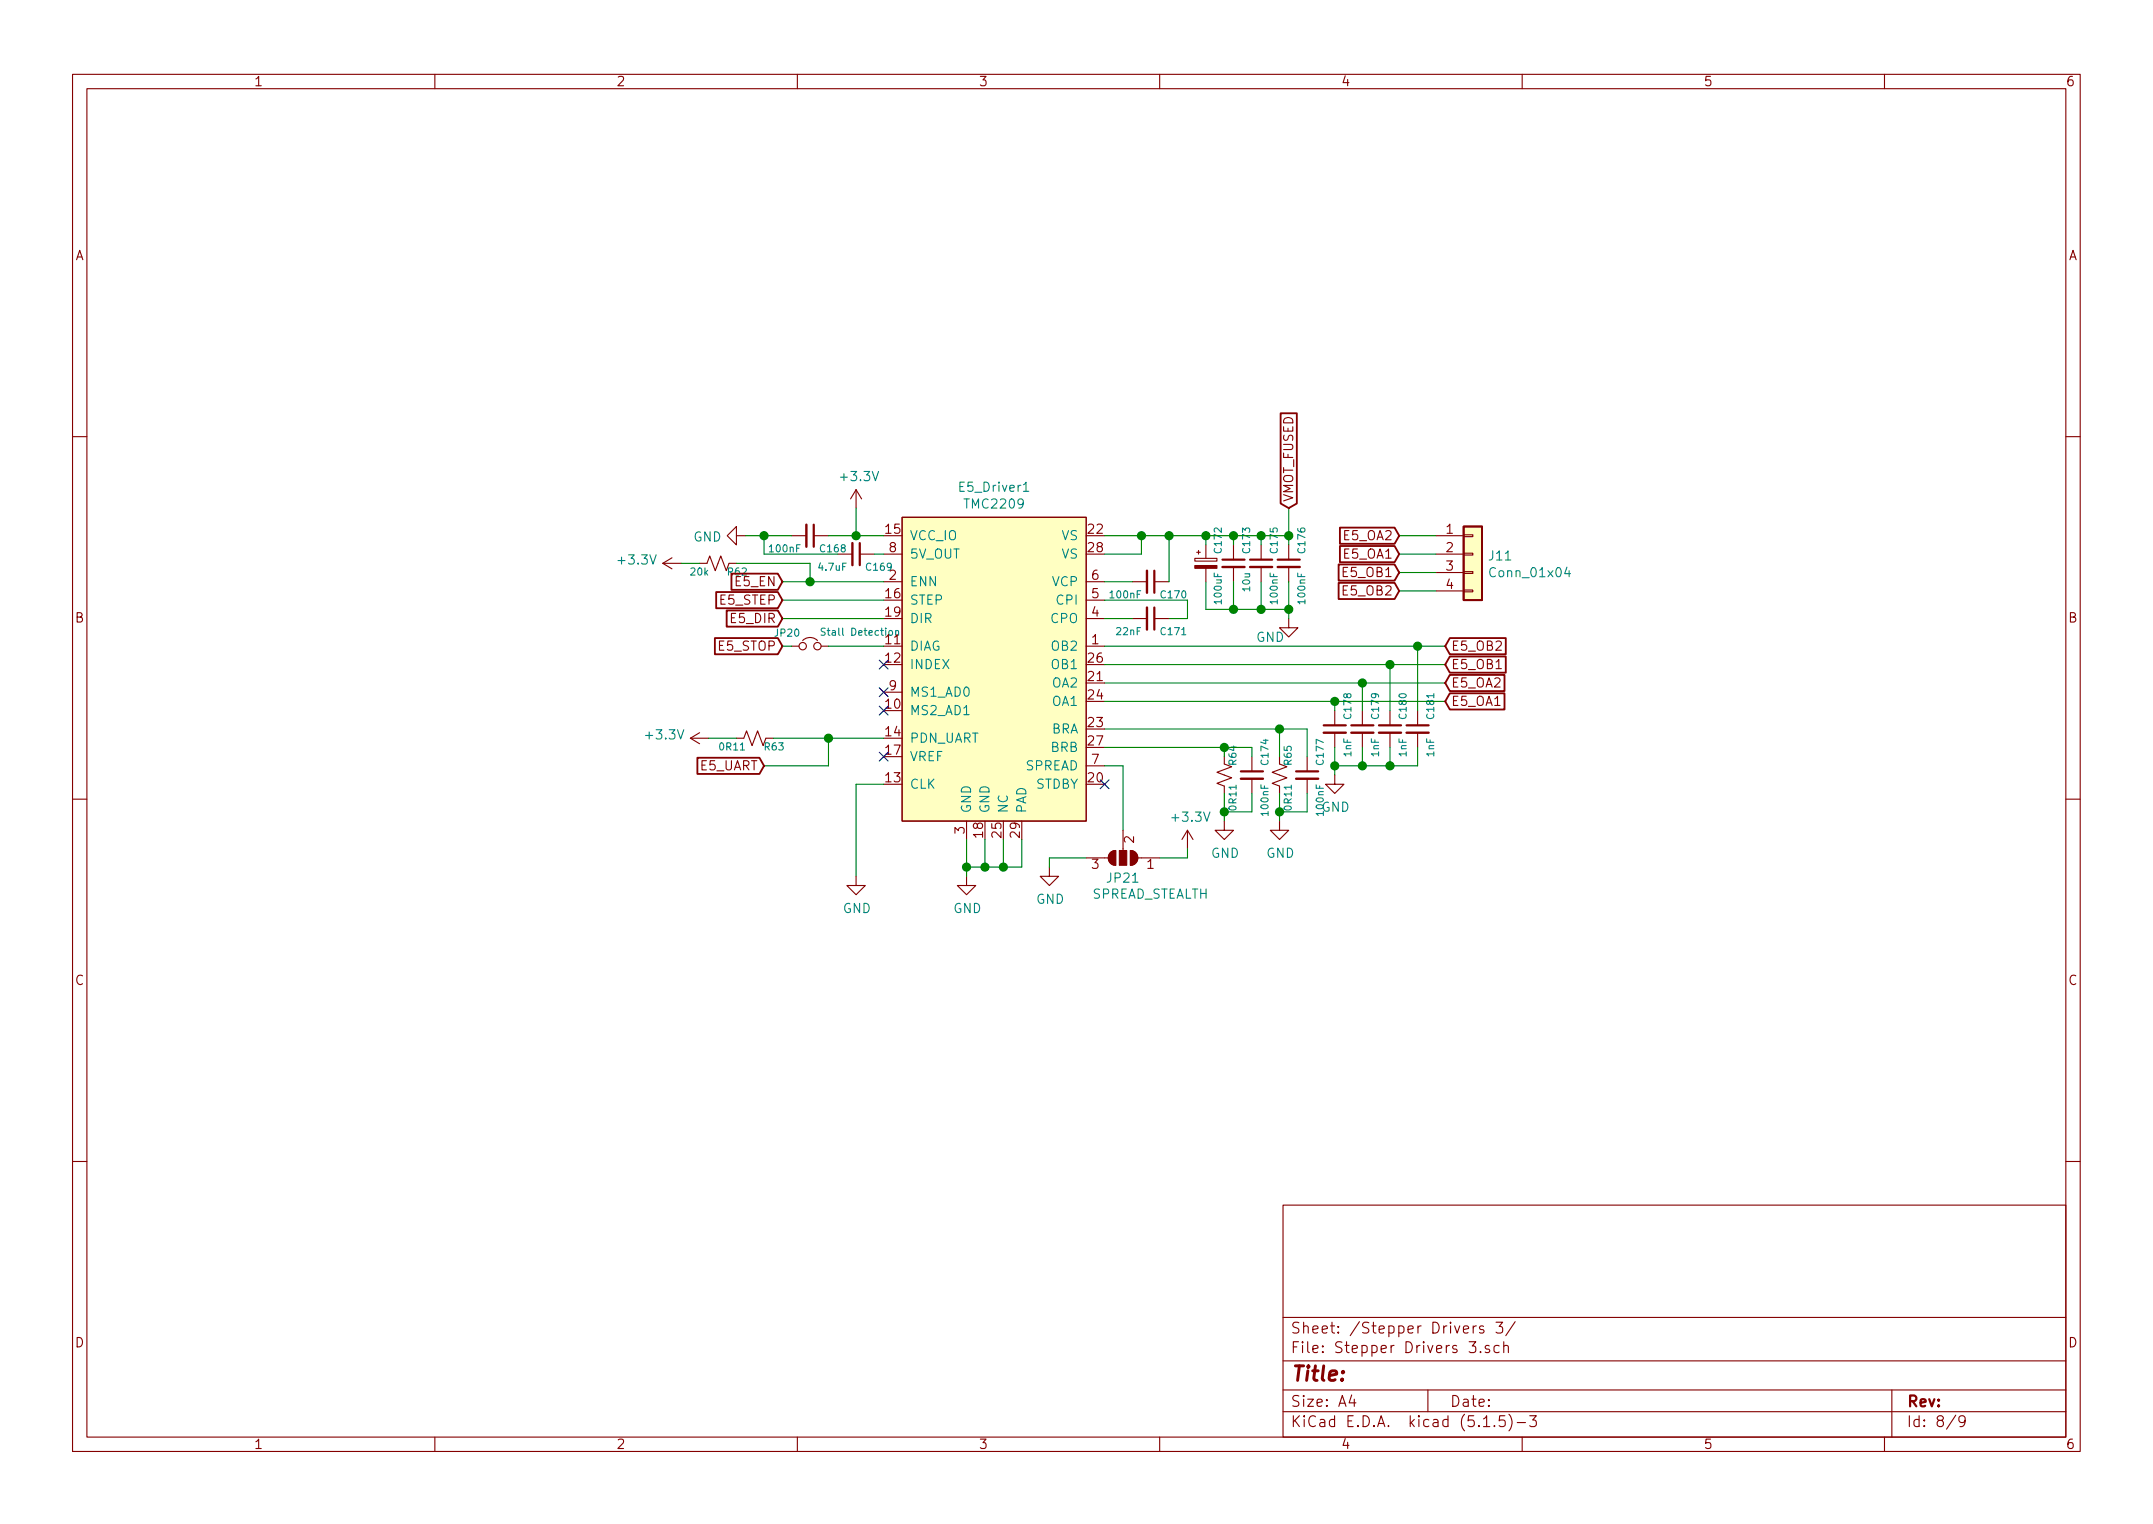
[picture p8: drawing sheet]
EESchema Schematic File Version 4
EELAYER 30 0
EELAYER END
$Descr A4 11693 8268
encoding utf-8
Sheet 9 9
Title ""
Date ""
Rev ""
Comp ""
Comment1 ""
Comment2 ""
Comment3 ""
Comment4 ""
$EndDescr
$Comp
L Device:CP_Small C?
U 1 1
P 6550 3050
AR Path="/5F93253C/5FFDE332" Ref="C?"  Part="1" 
AR Path="/5FB57DE9/5FFDE332" Ref="C?"  Part="1" 
AR Path="/5FB57E25/5FFDE332" Ref="C172"  Part="1" 
F 0 "C172" V 6638 3096 39  0000 L BNN
F 1 "100uF" V 6638 3005 39  0000 R BNN
F 2 "Capacitor_SMD:CP_Elec_6.3x7.7" H 6550 3050 50  0001 C CNN
F 3 "~" H 6550 3050 50  0001 C CNN
	1    6550 3050
	1    0    0    -1  
$EndComp
$Comp
L Device:C_Small C?
U 1 1
P 6700 3050
AR Path="/5F93253C/5FFDE338" Ref="C?"  Part="1" 
AR Path="/5FB57DE9/5FFDE338" Ref="C?"  Part="1" 
AR Path="/5FB57E25/5FFDE338" Ref="C173"  Part="1" 
F 0 "C173" V 6792 3096 39  0000 L BNN
F 1 "10u" V 6792 3005 39  0000 R BNN
F 2 "Capacitor_SMD:C_0805_2012Metric_Pad1.15x1.40mm_HandSolder" H 6700 3050 50  0001 C CNN
F 3 "~" H 6700 3050 50  0001 C CNN
	1    6700 3050
	1    0    0    -1  
$EndComp
$Comp
L Device:C_Small C?
U 1 1
P 7000 3050
AR Path="/5F93253C/5FFDE33E" Ref="C?"  Part="1" 
AR Path="/5FB57DE9/5FFDE33E" Ref="C?"  Part="1" 
AR Path="/5FB57E25/5FFDE33E" Ref="C176"  Part="1" 
F 0 "C176" V 7092 3096 39  0000 L BNN
F 1 "100nF" V 7092 3005 39  0000 R BNN
F 2 "Capacitor_SMD:C_0603_1608Metric_Pad1.05x0.95mm_HandSolder" H 7000 3050 50  0001 C CNN
F 3 "~" H 7000 3050 50  0001 C CNN
	1    7000 3050
	1    0    0    -1  
$EndComp
$Comp
L Device:C_Small C?
U 1 1
P 6850 3050
AR Path="/5F93253C/5FFDE344" Ref="C?"  Part="1" 
AR Path="/5FB57DE9/5FFDE344" Ref="C?"  Part="1" 
AR Path="/5FB57E25/5FFDE344" Ref="C175"  Part="1" 
F 0 "C175" V 6942 3096 39  0000 L BNN
F 1 "100nF" V 6942 3005 39  0000 R BNN
F 2 "Capacitor_SMD:C_0603_1608Metric_Pad1.05x0.95mm_HandSolder" H 6850 3050 50  0001 C CNN
F 3 "~" H 6850 3050 50  0001 C CNN
	1    6850 3050
	1    0    0    -1  
$EndComp
Wire Wire Line
	7000 3150 7000 3300
Wire Wire Line
	7000 3300 6850 3300
Wire Wire Line
	6550 3300 6550 3150
Wire Wire Line
	6700 3150 6700 3300
Connection ~ 6700 3300
Wire Wire Line
	6700 3300 6550 3300
Wire Wire Line
	6850 3150 6850 3300
Connection ~ 6850 3300
Wire Wire Line
	6850 3300 6700 3300
Wire Wire Line
	7000 2950 7000 2900
Wire Wire Line
	7000 2900 6850 2900
Wire Wire Line
	6550 2900 6550 2950
Wire Wire Line
	6700 2950 6700 2900
Connection ~ 6700 2900
Wire Wire Line
	6700 2900 6550 2900
Wire Wire Line
	6850 2950 6850 2900
Connection ~ 6850 2900
Wire Wire Line
	6850 2900 6700 2900
Wire Wire Line
	6000 2900 6200 2900
Connection ~ 6550 2900
Wire Wire Line
	6000 3000 6200 3000
Wire Wire Line
	6200 3000 6200 2900
Connection ~ 6200 2900
Wire Wire Line
	6200 2900 6350 2900
Text GLabel 7000 2750 1    50   Input ~ 0
VMOT_FUSED
Wire Wire Line
	7000 2900 7000 2750
Connection ~ 7000 2900
$Comp
L power:GND #PWR?
U 1 1
P 7000 3350
AR Path="/5F93253C/5FFDE365" Ref="#PWR?"  Part="1" 
AR Path="/5FB57DE9/5FFDE365" Ref="#PWR?"  Part="1" 
AR Path="/5FB57E25/5FFDE365" Ref="#PWR0153"  Part="1" 
F 0 "#PWR0153" H 7000 3100 50  0001 C CNN
F 1 "GND" H 6900 3250 50  0000 C CNN
F 2 "" H 7000 3350 50  0001 C CNN
F 3 "" H 7000 3350 50  0001 C CNN
	1    7000 3350
	1    0    0    -1  
$EndComp
Wire Wire Line
	7000 3350 7000 3300
Connection ~ 7000 3300
$Comp
L Device:C_Small C?
U 1 1
P 6250 3150
AR Path="/5F93253C/5FFDE36D" Ref="C?"  Part="1" 
AR Path="/5FB57DE9/5FFDE36D" Ref="C?"  Part="1" 
AR Path="/5FB57E25/5FFDE36D" Ref="C170"  Part="1" 
F 0 "C170" V 6342 3196 39  0000 L BNN
F 1 "100nF" V 6342 3105 39  0000 R BNN
F 2 "Capacitor_SMD:C_0603_1608Metric_Pad1.05x0.95mm_HandSolder" H 6250 3150 50  0001 C CNN
F 3 "~" H 6250 3150 50  0001 C CNN
	1    6250 3150
	0    1    1    0   
$EndComp
Wire Wire Line
	6150 3150 6000 3150
Wire Wire Line
	6350 3150 6350 2900
Connection ~ 6350 2900
Wire Wire Line
	6350 2900 6550 2900
$Comp
L Device:C_Small C?
U 1 1
P 6250 3350
AR Path="/5F93253C/5FFDE377" Ref="C?"  Part="1" 
AR Path="/5FB57DE9/5FFDE377" Ref="C?"  Part="1" 
AR Path="/5FB57E25/5FFDE377" Ref="C171"  Part="1" 
F 0 "C171" V 6342 3396 39  0000 L BNN
F 1 "22nF" V 6342 3305 39  0000 R BNN
F 2 "Capacitor_SMD:C_0603_1608Metric_Pad1.05x0.95mm_HandSolder" H 6250 3350 50  0001 C CNN
F 3 "~" H 6250 3350 50  0001 C CNN
	1    6250 3350
	0    1    1    0   
$EndComp
Wire Wire Line
	6000 3250 6450 3250
Wire Wire Line
	6450 3250 6450 3350
Wire Wire Line
	6450 3350 6350 3350
Wire Wire Line
	6150 3350 6000 3350
$Comp
L Device:C_Small C?
U 1 1
P 4400 2900
AR Path="/5F93253C/5FFDE381" Ref="C?"  Part="1" 
AR Path="/5FB57DE9/5FFDE381" Ref="C?"  Part="1" 
AR Path="/5FB57E25/5FFDE381" Ref="C168"  Part="1" 
F 0 "C168" V 4492 2946 39  0000 L BNN
F 1 "100nF" V 4492 2855 39  0000 R BNN
F 2 "Capacitor_SMD:C_0603_1608Metric_Pad1.05x0.95mm_HandSolder" H 4400 2900 50  0001 C CNN
F 3 "~" H 4400 2900 50  0001 C CNN
	1    4400 2900
	0    1    1    0   
$EndComp
$Comp
L power:+3.3V #PWR?
U 1 1
P 4650 2750
AR Path="/5F93253C/5FFDE387" Ref="#PWR?"  Part="1" 
AR Path="/5FB57DE9/5FFDE387" Ref="#PWR?"  Part="1" 
AR Path="/5FB57E25/5FFDE387" Ref="#PWR0146"  Part="1" 
F 0 "#PWR0146" H 4650 2600 50  0001 C CNN
F 1 "+3.3V" H 4665 2923 50  0000 C CNN
F 2 "" H 4650 2750 50  0001 C CNN
F 3 "" H 4650 2750 50  0001 C CNN
	1    4650 2750
	1    0    0    -1  
$EndComp
Wire Wire Line
	4500 2900 4650 2900
Wire Wire Line
	4650 2750 4650 2900
Connection ~ 4650 2900
Wire Wire Line
	4650 2900 4800 2900
$Comp
L power:GND #PWR?
U 1 1
P 4050 2900
AR Path="/5F93253C/5FFDE391" Ref="#PWR?"  Part="1" 
AR Path="/5FB57DE9/5FFDE391" Ref="#PWR?"  Part="1" 
AR Path="/5FB57E25/5FFDE391" Ref="#PWR0145"  Part="1" 
F 0 "#PWR0145" H 4050 2650 50  0001 C CNN
F 1 "GND" V 4055 2772 50  0000 R CNN
F 2 "" H 4050 2900 50  0001 C CNN
F 3 "" H 4050 2900 50  0001 C CNN
	1    4050 2900
	0    1    1    0   
$EndComp
Wire Wire Line
	4300 2900 4150 2900
$Comp
L Device:C_Small C?
U 1 1
P 4650 3000
AR Path="/5F93253C/5FFDE398" Ref="C?"  Part="1" 
AR Path="/5FB57DE9/5FFDE398" Ref="C?"  Part="1" 
AR Path="/5FB57E25/5FFDE398" Ref="C169"  Part="1" 
F 0 "C169" V 4742 3046 39  0000 L BNN
F 1 "4.7uF" V 4742 2955 39  0000 R BNN
F 2 "Capacitor_SMD:C_0805_2012Metric_Pad1.15x1.40mm_HandSolder" H 4650 3000 50  0001 C CNN
F 3 "~" H 4650 3000 50  0001 C CNN
	1    4650 3000
	0    1    1    0   
$EndComp
Wire Wire Line
	4750 3000 4800 3000
Wire Wire Line
	4550 3000 4150 3000
Wire Wire Line
	4150 3000 4150 2900
Wire Wire Line
	4050 2900 4150 2900
Connection ~ 4150 2900
$Comp
L Device:R_Small_US R?
U 1 1
P 6650 4200
AR Path="/5F93253C/5FFDE3A3" Ref="R?"  Part="1" 
AR Path="/5FB57DE9/5FFDE3A3" Ref="R?"  Part="1" 
AR Path="/5FB57E25/5FFDE3A3" Ref="R64"  Part="1" 
F 0 "R64" V 6718 4246 39  0000 L BNN
F 1 "0R11" V 6718 4155 39  0000 R BNN
F 2 "" H 6650 4200 50  0001 C CNN
F 3 "~" H 6650 4200 50  0001 C CNN
	1    6650 4200
	1    0    0    -1  
$EndComp
$Comp
L Device:R_Small_US R?
U 1 1
P 6950 4200
AR Path="/5F93253C/5FFDE3A9" Ref="R?"  Part="1" 
AR Path="/5FB57DE9/5FFDE3A9" Ref="R?"  Part="1" 
AR Path="/5FB57E25/5FFDE3A9" Ref="R65"  Part="1" 
F 0 "R65" V 7018 4246 39  0000 L BNN
F 1 "0R11" V 7018 4155 39  0000 R BNN
F 2 "" H 6950 4200 50  0001 C CNN
F 3 "~" H 6950 4200 50  0001 C CNN
	1    6950 4200
	1    0    0    -1  
$EndComp
$Comp
L power:GND #PWR?
U 1 1
P 6650 4450
AR Path="/5F93253C/5FFDE3AF" Ref="#PWR?"  Part="1" 
AR Path="/5FB57DE9/5FFDE3AF" Ref="#PWR?"  Part="1" 
AR Path="/5FB57E25/5FFDE3AF" Ref="#PWR0151"  Part="1" 
F 0 "#PWR0151" H 6650 4200 50  0001 C CNN
F 1 "GND" H 6655 4277 50  0000 C CNN
F 2 "" H 6650 4450 50  0001 C CNN
F 3 "" H 6650 4450 50  0001 C CNN
	1    6650 4450
	1    0    0    -1  
$EndComp
$Comp
L power:GND #PWR?
U 1 1
P 6950 4450
AR Path="/5F93253C/5FFDE3B5" Ref="#PWR?"  Part="1" 
AR Path="/5FB57DE9/5FFDE3B5" Ref="#PWR?"  Part="1" 
AR Path="/5FB57E25/5FFDE3B5" Ref="#PWR0152"  Part="1" 
F 0 "#PWR0152" H 6950 4200 50  0001 C CNN
F 1 "GND" H 6955 4277 50  0000 C CNN
F 2 "" H 6950 4450 50  0001 C CNN
F 3 "" H 6950 4450 50  0001 C CNN
	1    6950 4450
	1    0    0    -1  
$EndComp
Wire Wire Line
	6650 4050 6650 4100
Wire Wire Line
	6950 4400 6950 4300
Wire Wire Line
	6950 4100 6950 3950
$Comp
L Device:C_Small C?
U 1 1
P 7100 4200
AR Path="/5F93253C/5FFDE3BE" Ref="C?"  Part="1" 
AR Path="/5FB57DE9/5FFDE3BE" Ref="C?"  Part="1" 
AR Path="/5FB57E25/5FFDE3BE" Ref="C177"  Part="1" 
F 0 "C177" V 7192 4246 39  0000 L BNN
F 1 "100nF" V 7192 4155 39  0000 R BNN
F 2 "Capacitor_SMD:C_0603_1608Metric_Pad1.05x0.95mm_HandSolder" H 7100 4200 50  0001 C CNN
F 3 "~" H 7100 4200 50  0001 C CNN
	1    7100 4200
	1    0    0    -1  
$EndComp
$Comp
L Device:C_Small C?
U 1 1
P 6800 4200
AR Path="/5F93253C/5FFDE3C4" Ref="C?"  Part="1" 
AR Path="/5FB57DE9/5FFDE3C4" Ref="C?"  Part="1" 
AR Path="/5FB57E25/5FFDE3C4" Ref="C174"  Part="1" 
F 0 "C174" V 6892 4246 39  0000 L BNN
F 1 "100nF" V 6892 4155 39  0000 R BNN
F 2 "Capacitor_SMD:C_0603_1608Metric_Pad1.05x0.95mm_HandSolder" H 6800 4200 50  0001 C CNN
F 3 "~" H 6800 4200 50  0001 C CNN
	1    6800 4200
	1    0    0    -1  
$EndComp
Wire Wire Line
	6000 3950 6950 3950
Wire Wire Line
	7100 4100 7100 3950
Wire Wire Line
	7100 3950 6950 3950
Connection ~ 6950 3950
Wire Wire Line
	7100 4300 7100 4400
Wire Wire Line
	7100 4400 6950 4400
Wire Wire Line
	6650 4300 6650 4400
Wire Wire Line
	6650 4400 6800 4400
Wire Wire Line
	6800 4400 6800 4300
Connection ~ 6650 4400
Wire Wire Line
	6650 4400 6650 4450
Wire Wire Line
	6800 4100 6800 4050
Wire Wire Line
	6800 4050 6650 4050
Connection ~ 6650 4050
Wire Wire Line
	6950 4450 6950 4400
Connection ~ 6950 4400
Wire Wire Line
	5550 4550 5550 4700
Wire Wire Line
	5550 4700 5450 4700
Wire Wire Line
	5250 4700 5250 4550
Wire Wire Line
	5350 4550 5350 4700
Connection ~ 5350 4700
Wire Wire Line
	5350 4700 5250 4700
Wire Wire Line
	5450 4550 5450 4700
Connection ~ 5450 4700
Wire Wire Line
	5450 4700 5350 4700
$Comp
L power:GND #PWR?
U 1 1
P 5250 4750
AR Path="/5F93253C/5FFDE3E3" Ref="#PWR?"  Part="1" 
AR Path="/5FB57DE9/5FFDE3E3" Ref="#PWR?"  Part="1" 
AR Path="/5FB57E25/5FFDE3E3" Ref="#PWR0148"  Part="1" 
F 0 "#PWR0148" H 5250 4500 50  0001 C CNN
F 1 "GND" H 5255 4577 50  0000 C CNN
F 2 "" H 5250 4750 50  0001 C CNN
F 3 "" H 5250 4750 50  0001 C CNN
	1    5250 4750
	1    0    0    -1  
$EndComp
Wire Wire Line
	5250 4750 5250 4700
Connection ~ 5250 4700
$Comp
L power:GND #PWR?
U 1 1
P 4650 4750
AR Path="/5F93253C/5FFDE3EB" Ref="#PWR?"  Part="1" 
AR Path="/5FB57DE9/5FFDE3EB" Ref="#PWR?"  Part="1" 
AR Path="/5FB57E25/5FFDE3EB" Ref="#PWR0147"  Part="1" 
F 0 "#PWR0147" H 4650 4500 50  0001 C CNN
F 1 "GND" H 4655 4577 50  0000 C CNN
F 2 "" H 4650 4750 50  0001 C CNN
F 3 "" H 4650 4750 50  0001 C CNN
	1    4650 4750
	1    0    0    -1  
$EndComp
Wire Wire Line
	4650 4750 4650 4250
Wire Wire Line
	4650 4250 4800 4250
$Comp
L Device:R_Small_US R?
U 1 1
P 4100 4000
AR Path="/5F93253C/5FFDE3F3" Ref="R?"  Part="1" 
AR Path="/5FB57DE9/5FFDE3F3" Ref="R?"  Part="1" 
AR Path="/5FB57E25/5FFDE3F3" Ref="R63"  Part="1" 
F 0 "R63" V 4168 4046 39  0000 L BNN
F 1 "0R11" V 4168 3955 39  0000 R BNN
F 2 "" H 4100 4000 50  0001 C CNN
F 3 "~" H 4100 4000 50  0001 C CNN
	1    4100 4000
	0    1    1    0   
$EndComp
$Comp
L power:+3.3V #PWR?
U 1 1
P 3850 4000
AR Path="/5F93253C/5FFDE3F9" Ref="#PWR?"  Part="1" 
AR Path="/5FB57DE9/5FFDE3F9" Ref="#PWR?"  Part="1" 
AR Path="/5FB57E25/5FFDE3F9" Ref="#PWR0144"  Part="1" 
F 0 "#PWR0144" H 3850 3850 50  0001 C CNN
F 1 "+3.3V" V 3865 4128 50  0000 L CNN
F 2 "" H 3850 4000 50  0001 C CNN
F 3 "" H 3850 4000 50  0001 C CNN
	1    3850 4000
	0    -1   -1   0   
$EndComp
Wire Wire Line
	4200 4000 4500 4000
Wire Wire Line
	4000 4000 3850 4000
Wire Wire Line
	4150 4150 4500 4150
Wire Wire Line
	4500 4150 4500 4000
Connection ~ 4500 4000
Wire Wire Line
	4500 4000 4800 4000
Wire Wire Line
	4800 3350 4250 3350
Wire Wire Line
	4800 3250 4250 3250
$Comp
L power:+3.3V #PWR?
U 1 1
P 3700 3050
AR Path="/5F93253C/5FFDE407" Ref="#PWR?"  Part="1" 
AR Path="/5FB57DE9/5FFDE407" Ref="#PWR?"  Part="1" 
AR Path="/5FB57E25/5FFDE407" Ref="#PWR0143"  Part="1" 
F 0 "#PWR0143" H 3700 2900 50  0001 C CNN
F 1 "+3.3V" V 3715 3178 50  0000 L CNN
F 2 "" H 3700 3050 50  0001 C CNN
F 3 "" H 3700 3050 50  0001 C CNN
	1    3700 3050
	0    -1   -1   0   
$EndComp
$Comp
L Device:R_Small_US R?
U 1 1
P 3900 3050
AR Path="/5F93253C/5FFDE40D" Ref="R?"  Part="1" 
AR Path="/5FB57DE9/5FFDE40D" Ref="R?"  Part="1" 
AR Path="/5FB57E25/5FFDE40D" Ref="R62"  Part="1" 
F 0 "R62" V 3968 3096 39  0000 L BNN
F 1 "20k" V 3968 3005 39  0000 R BNN
F 2 "" H 3900 3050 50  0001 C CNN
F 3 "~" H 3900 3050 50  0001 C CNN
	1    3900 3050
	0    1    1    0   
$EndComp
Wire Wire Line
	4800 3150 4400 3150
Wire Wire Line
	3700 3050 3800 3050
Wire Wire Line
	4000 3050 4400 3050
Wire Wire Line
	4400 3050 4400 3150
Wire Wire Line
	4400 3150 4250 3150
Connection ~ 4400 3150
$Comp
L Device:Jumper_NC_Small JP?
U 1 1
P 4400 3500
AR Path="/5F93253C/5FFDE419" Ref="JP?"  Part="1" 
AR Path="/5FB57DE9/5FFDE419" Ref="JP?"  Part="1" 
AR Path="/5FB57E25/5FFDE419" Ref="JP20"  Part="1" 
F 0 "JP20" H 4350 3550 39  0000 R BNN
F 1 "Stall Detection" H 4450 3600 39  0000 L TNN
F 2 "Connector_PinHeader_2.54mm:PinHeader_1x02_P2.54mm_Vertical" H 4400 3500 50  0001 C CNN
F 3 "~" H 4400 3500 50  0001 C CNN
	1    4400 3500
	1    0    0    -1  
$EndComp
Wire Wire Line
	4250 3500 4300 3500
$Comp
L Device:C_Small C?
U 1 1
P 7250 3950
AR Path="/5F93253C/5FFDE425" Ref="C?"  Part="1" 
AR Path="/5FB57DE9/5FFDE425" Ref="C?"  Part="1" 
AR Path="/5FB57E25/5FFDE425" Ref="C178"  Part="1" 
F 0 "C178" V 7342 3996 39  0000 L BNN
F 1 "1nF" V 7342 3905 39  0000 R BNN
F 2 "Capacitor_SMD:C_0603_1608Metric_Pad1.05x0.95mm_HandSolder" H 7250 3950 50  0001 C CNN
F 3 "~" H 7250 3950 50  0001 C CNN
	1    7250 3950
	1    0    0    -1  
$EndComp
$Comp
L Device:C_Small C?
U 1 1
P 7400 3950
AR Path="/5F93253C/5FFDE42B" Ref="C?"  Part="1" 
AR Path="/5FB57DE9/5FFDE42B" Ref="C?"  Part="1" 
AR Path="/5FB57E25/5FFDE42B" Ref="C179"  Part="1" 
F 0 "C179" V 7492 3996 39  0000 L BNN
F 1 "1nF" V 7492 3905 39  0000 R BNN
F 2 "Capacitor_SMD:C_0603_1608Metric_Pad1.05x0.95mm_HandSolder" H 7400 3950 50  0001 C CNN
F 3 "~" H 7400 3950 50  0001 C CNN
	1    7400 3950
	1    0    0    -1  
$EndComp
$Comp
L Device:C_Small C?
U 1 1
P 7550 3950
AR Path="/5F93253C/5FFDE431" Ref="C?"  Part="1" 
AR Path="/5FB57DE9/5FFDE431" Ref="C?"  Part="1" 
AR Path="/5FB57E25/5FFDE431" Ref="C180"  Part="1" 
F 0 "C180" V 7642 3996 39  0000 L BNN
F 1 "1nF" V 7642 3905 39  0000 R BNN
F 2 "Capacitor_SMD:C_0603_1608Metric_Pad1.05x0.95mm_HandSolder" H 7550 3950 50  0001 C CNN
F 3 "~" H 7550 3950 50  0001 C CNN
	1    7550 3950
	1    0    0    -1  
$EndComp
$Comp
L Device:C_Small C?
U 1 1
P 7700 3950
AR Path="/5F93253C/5FFDE437" Ref="C?"  Part="1" 
AR Path="/5FB57DE9/5FFDE437" Ref="C?"  Part="1" 
AR Path="/5FB57E25/5FFDE437" Ref="C181"  Part="1" 
F 0 "C181" V 7792 3996 39  0000 L BNN
F 1 "1nF" V 7792 3905 39  0000 R BNN
F 2 "Capacitor_SMD:C_0603_1608Metric_Pad1.05x0.95mm_HandSolder" H 7700 3950 50  0001 C CNN
F 3 "~" H 7700 3950 50  0001 C CNN
	1    7700 3950
	1    0    0    -1  
$EndComp
Wire Wire Line
	6000 3500 7700 3500
Wire Wire Line
	6000 3600 7550 3600
Wire Wire Line
	6000 3700 7400 3700
Wire Wire Line
	6000 3800 7250 3800
Wire Wire Line
	7250 3850 7250 3800
Connection ~ 7250 3800
Wire Wire Line
	7250 3800 7850 3800
Wire Wire Line
	7400 3850 7400 3700
Connection ~ 7400 3700
Wire Wire Line
	7400 3700 7850 3700
Wire Wire Line
	7550 3850 7550 3600
Connection ~ 7550 3600
Wire Wire Line
	7550 3600 7850 3600
Wire Wire Line
	7700 3850 7700 3500
Connection ~ 7700 3500
Wire Wire Line
	7700 3500 7850 3500
$Comp
L power:GND #PWR?
U 1 1
P 7250 4200
AR Path="/5F93253C/5FFDE44D" Ref="#PWR?"  Part="1" 
AR Path="/5FB57DE9/5FFDE44D" Ref="#PWR?"  Part="1" 
AR Path="/5FB57E25/5FFDE44D" Ref="#PWR0154"  Part="1" 
F 0 "#PWR0154" H 7250 3950 50  0001 C CNN
F 1 "GND" H 7255 4027 50  0000 C CNN
F 2 "" H 7250 4200 50  0001 C CNN
F 3 "" H 7250 4200 50  0001 C CNN
	1    7250 4200
	1    0    0    -1  
$EndComp
Wire Wire Line
	7250 4200 7250 4150
Wire Wire Line
	7250 4150 7400 4150
Wire Wire Line
	7700 4150 7700 4050
Connection ~ 7250 4150
Wire Wire Line
	7250 4150 7250 4050
Wire Wire Line
	7550 4050 7550 4150
Connection ~ 7550 4150
Wire Wire Line
	7550 4150 7700 4150
Wire Wire Line
	7400 4050 7400 4150
Connection ~ 7400 4150
Wire Wire Line
	7400 4150 7550 4150
$Comp
L Connector_Generic:Conn_01x04 J?
U 1 1
P 8000 3000
AR Path="/5F93253C/5FFDE45E" Ref="J?"  Part="1" 
AR Path="/5FB57DE9/5FFDE45E" Ref="J?"  Part="1" 
AR Path="/5FB57E25/5FFDE45E" Ref="J11"  Part="1" 
F 0 "J11" H 8080 2992 50  0000 L CNN
F 1 "Conn_01x04" H 8080 2901 50  0000 L CNN
F 2 "Connector_Molex:Molex_KK-254_AE-6410-04A_1x04_P2.54mm_Vertical" H 8000 3000 50  0001 C CNN
F 3 "~" H 8000 3000 50  0001 C CNN
	1    8000 3000
	1    0    0    -1  
$EndComp
Wire Wire Line
	7800 2900 7600 2900
Wire Wire Line
	7600 3000 7800 3000
Wire Wire Line
	7800 3100 7600 3100
Wire Wire Line
	7600 3200 7800 3200
Wire Wire Line
	6000 4050 6650 4050
$Comp
L TMC2209:TMC2209 E4_Driver?
U 1 1
P 5400 3450
AR Path="/5F93253C/5FFDE469" Ref="E4_Driver?"  Part="1" 
AR Path="/5FB57DE9/5FFDE469" Ref="E4_Driver?"  Part="1" 
AR Path="/5FB57E25/5FFDE469" Ref="E5_Driver1"  Part="1" 
F 0 "E5_Driver1" H 5400 4265 50  0000 C CNN
F 1 "TMC2209" H 5400 4174 50  0000 C CNN
F 2 "" H 5500 3450 50  0001 C CNN
F 3 "" H 5500 3450 50  0001 C CNN
	1    5400 3450
	1    0    0    -1  
$EndComp
Wire Wire Line
	5700 4650 5700 4700
Wire Wire Line
	5900 4650 5700 4650
Wire Wire Line
	6450 4650 6300 4650
Wire Wire Line
	6450 4600 6450 4650
$Comp
L power:GND #PWR?
U 1 1
P 5700 4700
AR Path="/5F93253C/5FFDE473" Ref="#PWR?"  Part="1" 
AR Path="/5FB57DE9/5FFDE473" Ref="#PWR?"  Part="1" 
AR Path="/5FB57E25/5FFDE473" Ref="#PWR0149"  Part="1" 
F 0 "#PWR0149" H 5700 4450 50  0001 C CNN
F 1 "GND" H 5705 4527 50  0000 C CNN
F 2 "" H 5700 4700 50  0001 C CNN
F 3 "" H 5700 4700 50  0001 C CNN
	1    5700 4700
	1    0    0    -1  
$EndComp
$Comp
L power:+3.3V #PWR?
U 1 1
P 6450 4600
AR Path="/5F93253C/5FFDE479" Ref="#PWR?"  Part="1" 
AR Path="/5FB57DE9/5FFDE479" Ref="#PWR?"  Part="1" 
AR Path="/5FB57E25/5FFDE479" Ref="#PWR0150"  Part="1" 
F 0 "#PWR0150" H 6450 4450 50  0001 C CNN
F 1 "+3.3V" H 6465 4773 50  0000 C CNN
F 2 "" H 6450 4600 50  0001 C CNN
F 3 "" H 6450 4600 50  0001 C CNN
	1    6450 4600
	1    0    0    -1  
$EndComp
$Comp
L Jumper:SolderJumper_3_Open JP?
U 1 1
P 6100 4650
AR Path="/5F93253C/5FFDE47F" Ref="JP?"  Part="1" 
AR Path="/5FB57DE9/5FFDE47F" Ref="JP?"  Part="1" 
AR Path="/5FB57E25/5FFDE47F" Ref="JP21"  Part="1" 
F 0 "JP21" H 6100 4763 50  0000 C CNN
F 1 "SPREAD_STEALTH" H 5950 4850 50  0000 C CNN
F 2 "Connector_PinHeader_2.54mm:PinHeader_1x03_P2.54mm_Vertical" H 6100 4650 50  0001 C CNN
F 3 "~" H 6100 4650 50  0001 C CNN
	1    6100 4650
	-1   0    0    1   
$EndComp
Wire Wire Line
	6000 4150 6100 4150
Wire Wire Line
	6100 4150 6100 4500
Text GLabel 7600 2900 0    50   Input ~ 0
E5_OA2
Text GLabel 7600 3000 0    50   Input ~ 0
E5_OA1
Text GLabel 7600 3100 0    50   Input ~ 0
E5_OB1
Text GLabel 7600 3200 0    50   Input ~ 0
E5_OB2
Text GLabel 7850 3500 2    50   Input ~ 0
E5_OB2
Text GLabel 7850 3600 2    50   Input ~ 0
E5_OB1
Text GLabel 7850 3700 2    50   Input ~ 0
E5_OA2
Text GLabel 7850 3800 2    50   Input ~ 0
E5_OA1
Text GLabel 4250 3150 0    50   Input ~ 0
E5_EN
Text GLabel 4250 3250 0    50   Input ~ 0
E5_STEP
Text GLabel 4250 3350 0    50   Input ~ 0
E5_DIR
Text GLabel 4250 3500 0    50   Input ~ 0
E5_STOP
Text GLabel 4150 4150 0    50   Input ~ 0
E5_UART
NoConn ~ 4800 3600
NoConn ~ 4800 3750
NoConn ~ 4800 3850
NoConn ~ 4800 4100
NoConn ~ 6000 4250
Wire Wire Line
	4500 3500 4800 3500
$EndSCHEMATC
